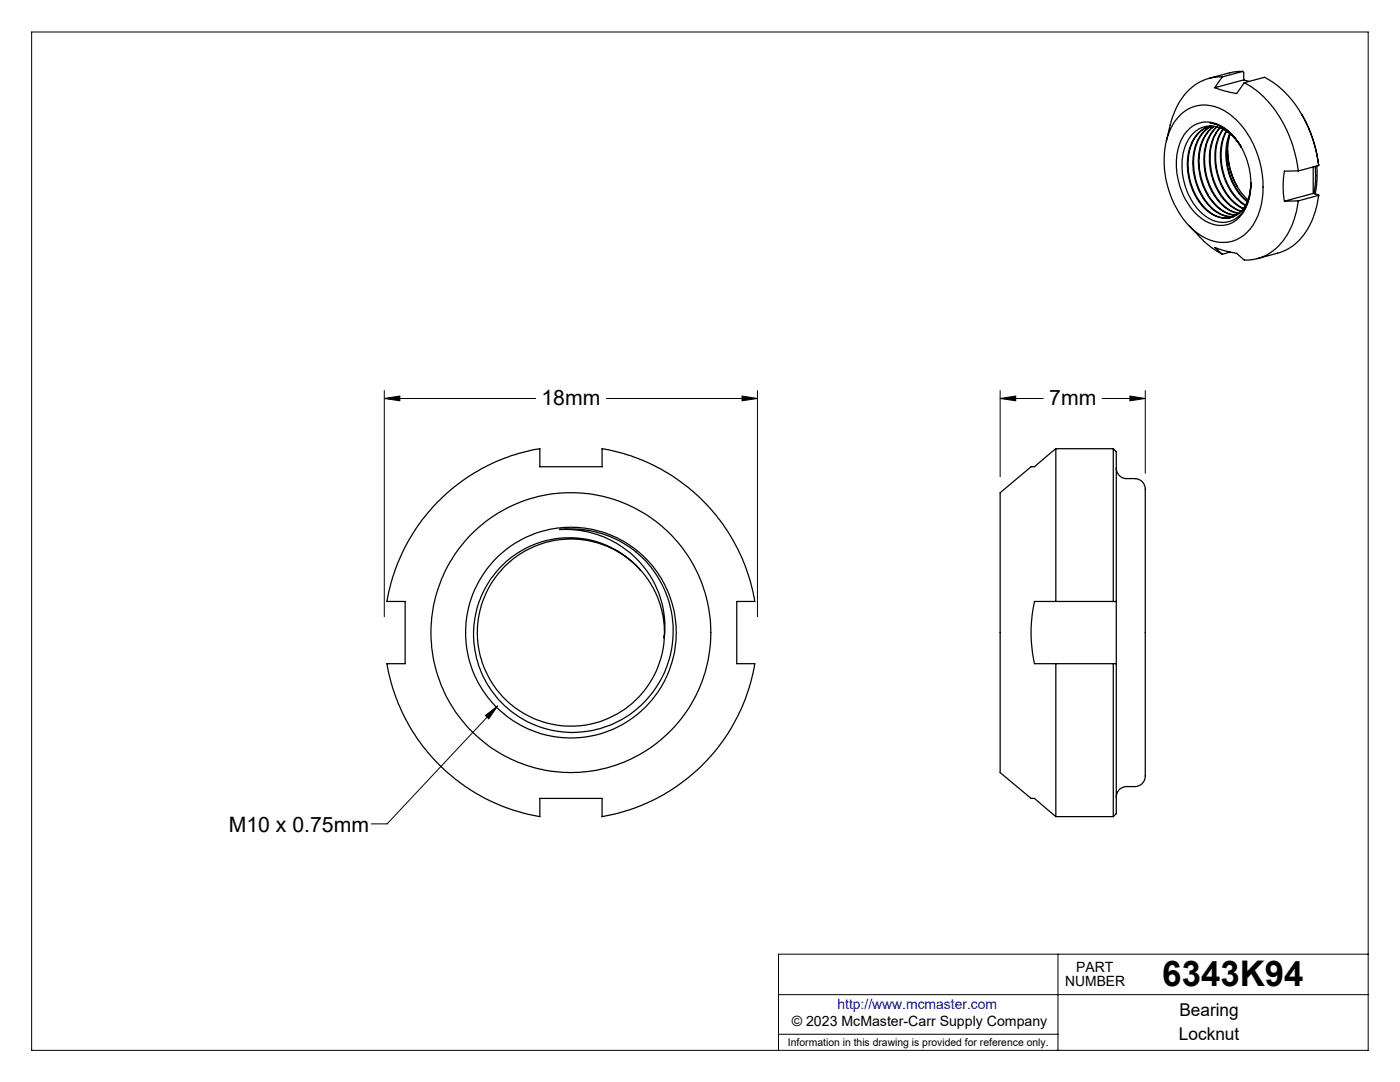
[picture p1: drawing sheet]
<svg xmlns="http://www.w3.org/2000/svg" width="279mm" height="216mm" viewBox="0 0 279 216" stroke-linecap="round" stroke-linejoin="round" font-family="sans-serif">
<g fill="none" stroke="#000" stroke-width=".2">
<path d="M6.3 6.4h266.7v203.2h-266.7zM76.7 79.5l3.1-.5v1zM76.7 77.9v45.1M76.7 79.5h30.2M121 79.5h30.2M148.1 79l3.1 .5-3.1 .5zM151.2 77.9v45.1M199.6 79.5l3.1-.5v1zM199.6 79.5h8.6M199.6 77.9v17.2M220 79.5h8.6M225.5 79l3.1 .5-3.1 .5z"/>
<path d="M228.6 77.9v16.5M96.9 142.8l2.4-1.9-1.8 2.5zM99.3 140.9l-22 23.5h-3.2M155.4 198.5h117.6M211.1 190.4v19.2M273 190.4h-117.6v19.2M155.4 206.4h55.7"/>
</g>
<g fill="#000">
<path d="M96.9 142.8l2.4-1.9-1.8 2.5z"/>
<path d="M76.7 79.5l3.1-.5v1zM148.1 79l3.1 .5-3.1 .5zM199.6 79.5l3.1-.5v1zM225.5 79l3.1 .5-3.1 .5z"/>
</g>
<g fill="none" stroke="#000" stroke-width=".25">
<path d="M243.9 15.3l-1.6 .1-2.1 .6-1.8 1-1.7 1.5-1.4 2-.8 1.6-.8 2.1-.9 4M243.9 15.3l-1.5 2.2M248 14.3l-1.8 .1-4.9 1.2M248 14.3l-4.1 1M248 14.3l.2 .2v1.4M248.2 15.9l-5.8 1.6M248.2 15.9l1.1 .4M248.3 16.5l-1.5 2.2-2.4-.5-2-.7M248.3 16.5l1.5 .9 2.2 1.7 1.7 1.9 1.5 2 1.7 3.1 .8 2.1 1 3.6 .4 2.3M248.3 16.5l4.1-1.1 2.4 1.5 2.3 2.3 2 2.5 2 3.8 1.4 4.1 .7 3.4M235.6 22.9a7.1 7.1 0 0 1 9.2-.5 17.6 17.6 0 0 1 7.2 13.1 13.7 13.7 0 0 1-3 10.7 7.2 7.2 0 0 1-9.9 .4 18.5 18.5 0 0 1-6.8-14.9 12.5 12.5 0 0 1 3.3-8.8zM237.4 25.7a5.5 5.5 0 0 1 7.3 .1 14.1 14.1 0 0 1 4 15.4 5.5 5.5 0 0 1-8.4 2.7 13.8 13.8 0 0 1-5.5-12v-.3a8.8 8.8 0 0 1 2.6-5.9z"/>
<path d="M241.4 25.2a6.5 6.5 0 0 0-4.2 5.7 12.4 12.4 0 0 0 4.7 11.8 5.2 5.2 0 0 0 3.8 .7M241.7 25.2a6.2 6.2 0 0 0-4.5 5.2 12.5 12.5 0 0 0 4.2 12.1 4.7 4.7 0 0 0 7.5-2.3l.5-1.6 .2-1.9M241.8 25.2a7.4 7.4 0 0 0-3.7 6.8 11.9 11.9 0 0 0 4.8 10.4 4.7 4.7 0 0 0 3.3 .8M241.9 25.2a7.3 7.3 0 0 0-3.7 6.5 12 12 0 0 0 4.9 10.7 4.6 4.6 0 0 0 3.1 .8M242.3 25.2a8.2 8.2 0 0 0-3.1 7.6 11.5 11.5 0 0 0 5.3 9.6l1.3 .5 .9 .1M242.3 25.2a8.6 8.6 0 0 0-2.9 8.1 11.5 11.5 0 0 0 4.9 8.9l1.2 .5 1.3 .2M242.8 25.3a8.9 8.9 0 0 0-2.4 8.2 11.5 11.5 0 0 0 5.1 8.6l1.7 .5M242.9 25.3a9.2 9.2 0 0 0-2.3 8.5 10.9 10.9 0 0 0 5.4 8.4l1.3 .4M243.4 25.5a10.4 10.4 0 0 0-1.6 9.6 10.3 10.3 0 0 0 5.4 6.9l.5 .2M243.5 25.5a10.6 10.6 0 0 0-1.4 10.1 9.6 9.6 0 0 0 5.6 6.5M244.1 25.8a11.2 11.2 0 0 0-.6 10.6 9.6 9.6 0 0 0 4.6 5.3M244.1 25.8a11.6 11.6 0 0 0-.3 11.1 9.2 9.2 0 0 0 4.4 4.7"/>
<path d="M244.7 26.2a12.2 12.2 0 0 0 3.5 14.7l.3 .1M244.8 26.2a12.2 12.2 0 0 0 3.6 14.6l.2 .1M245 30v.2a15.4 15.4 0 0 0 1.9 7.1M245.4 26.7a12.5 12.5 0 0 0 3.5 13.6M245.5 26.9a13.4 13.4 0 0 0 3.6 13M245.5 26.7a12.6 12.6 0 0 0 3.5 13.4M247.7 29.3l-1.4-1.9-1.8-1.7-1.4-.8-1.6-.4 1.8 .6 2 1.3a10.3 10.3 0 0 1 2.4 2.9M247.8 29.4l-1.1-1.5a6.2 6.2 0 0 0-7.1-2.3 7.8 7.8 0 0 0-3.7 7.3l.1 1.6 .3 1.8a10.5 10.5 0 0 0 6.3 7.9 5 5 0 0 0 6.2-3.3l.6-1.8 .2-2.4M249.6 36.4v.3M259.1 34.1h-2.8a18.3 18.3 0 0 0 0 6M259.8 22.9l1.5 2.9 1 2.8 .5 2.2 .4 2.2M262.1 33.3v5.3"/>
<path d="M262.1 38.6l-5.8 1.5M262.1 38.6l1.1 .4M262.5 33.2v3l-.3 2.4M262.8 33.1l.1 2.6-.4 3M263.2 39l-.7 3.1-.7 1.9-.9 1.8-1.7 2.2-1.3 1.1-1.4 .9-5.6 1.6M263.2 33l-4.1 1.1M263.2 39l-4.1 1.1M237.3 45l3.8 3.9 2.8 1.8M245.5 50.3l-1.6 .4M259.1 40.1h-2.8M259.1 40.1l-.8 3.6-1.2 2.8-1.7 2.4-1.9 1.6-2.1 1-1.3 .3-1.8 .1-1.5-1.3-2.6-.6-1.8-.6 1.5 1.3M210.7 89.5l-4.3 3.6h-.6l-6.2 5.2v55.9l6.2 5.1h.6l4.3 3.6"/>
<path d="M210.7 89.5v30.5M210.7 89.5h11.5M222.2 89.5l.6 .6v29.9M222.2 89.5v30.5M222.8 93.4a2.05 2.05 0 0 0 2.1 2.1h1.6a2.31 2.31 0 0 1 2.1 2.9v56.4a2.1 2.1 0 0 1-2.1 2.2h-1.6a2.05 2.05 0 0 0-2.1 2M87.1 100.4a37.3 37.3 0 0 1 20.6-10.9v3.6h12.5v-3.6a37.2 37.2 0 0 1 30.4 30.5h-3.6v12.4h3.6v.5a37.2 37.2 0 0 1-30.4 30v-3.6h-12.5v3.6a37.3 37.3 0 0 1-30.5-30.5h3.7v-12.4h-3.7l.1-.4a37.2 37.2 0 0 1 9.8-19.2zM99.8 113.2a19 19 0 0 1 21.3-4.4 19 19 0 0 1 11.5 18.4 19.7 19.7 0 0 0-20.9-21.5 20.3 20.3 0 0 1 22.6 19.3 20.3 20.3 0 0 1-21 21.1 19.5 19.5 0 0 1-17.3-12.1 19.5 19.5 0 0 1 3.8-20.8zM125.2 111.3l.1 .1M127.7 113.6a18.7 18.7 0 0 0-29.5 2.5 18.7 18.7 0 0 0 10 27.9 18.7 18.7 0 0 0 24.4-16.8M132.6 127.1v.3M132.6 126.6v.6M210.7 132.4v30.5"/>
<path d="M210.7 120h-4.3a29 29 0 0 0 0 12.4h4.3M210.7 132.4h12.1M210.7 120h12.1M222.2 132.4v30.5M222.8 132.4v29.9l-.6 .6M222.8 120v12.4M210.7 162.9h11.5"/>
<circle cx="113.9" cy="126.2" r="27.9"/>
<circle cx="113.9" cy="126.2" r="21"/>
</g>
<text font-size="7.1" x="232" y="196.8">6343K94</text>
<g font-size="4.2">
<text x="108.1" y="80.9">18mm</text>
<text x="209.4" y="80.9">7mm</text>
<text x="45.7" y="165.9">M10 x 0.75mm</text>
</g>
<g font-size="3.5">
<text x="235.4" y="202.8">Bearing</text>
<text x="235.3" y="207.5">Locknut</text>
</g>
<g font-size="2.8">
<text x="212.6" y="196.8">NUMBER</text>
<text x="214.8" y="194">PART</text>
<text x="158" y="204.8">© 2023 McMaster-Carr Supply Company</text>
</g>
<text font-size="2.8" fill="#00f" x="167.1" y="201.4">http://www.mcmaster.com</text>
<text font-size="2.1" x="157.3" y="208.6">Information in this drawing is provided for reference only.</text>
</svg>
